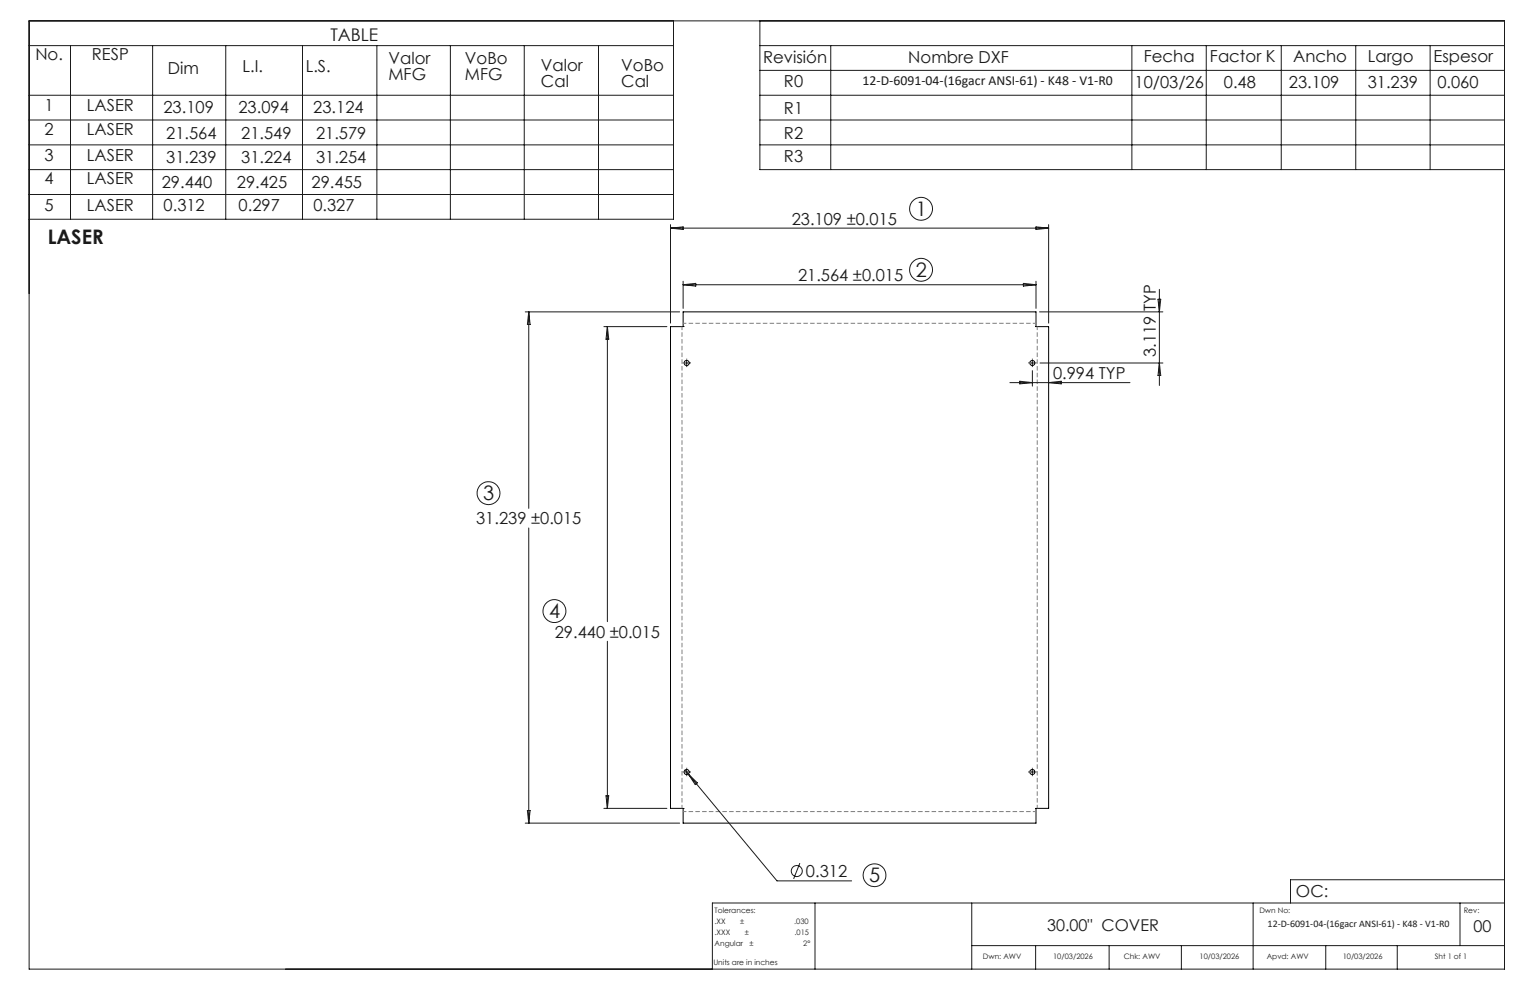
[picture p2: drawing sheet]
<svg xmlns="http://www.w3.org/2000/svg" width="432mm" height="279mm" viewBox="0 0 432 279" stroke-linecap="round" stroke-linejoin="round" font-family="sans-serif">
<g fill="none" stroke="#000" stroke-width=".28">
<path d="M192.8 92.1h.1M192.8 88h99.6l-.1 4.2h3.6v135.9h-3.6l.1 4.2h-99.6v-4.2h-3.6v-135.9h3.6zM192.8 228.2h.1M292.3 228.2h.1"/>
<circle cx="193.8" cy="102.4" r=".72"/>
<circle cx="291.4" cy="102.4" r=".71"/>
<circle cx="193.8" cy="217.9" r=".72"/>
<circle cx="291.4" cy="217.9" r=".71"/>
</g>
<g fill="none" stroke="#191924" stroke-width=".28">
<path d="M8.2 5.9h416.4v267.6h-416.4zM8.2 12.9h181.9M19.9 12.9v49M43.1 12.9v49M63.7 12.9v49M85.4 12.9v49M106.4 12.9v49M127.1 12.9v49M148 12.9v49M168.9 12.9v49M190.1 5.9v56h-181.9M214.5 12.9h210.1"/>
<path d="M214.5 5.9v42h210.1M214.5 19.9h210.1M234.5 12.9v35M319.4 12.9v35M340.4 12.9v35M361.6 12.9v35M382.6 12.9v35M403.6 12.9v35M8.2 26.9h181.9M8.2 33.9h181.9M214.5 26.9h210.1M214.5 33.9h210.1"/>
<path d="M8.2 40.9h181.9M8.2 47.9h181.9M8.2 54.9h181.9M214.5 40.9h210.1M189.2 63.4v27.8M189.2 64.4h106.7M189.2 64.4l3.6-.4v.8zM192.8 79.4v7.6M288.8 80l3.6 .4-3.6 .4zM292.4 64l3.5 .4-3.5 .4zM292.4 79.4v7.6M295.9 63.4v27.8"/>
<path d="M148.2 88h43.6M149.2 88v55.5M149.2 88l.4 3.6h-.8zM170.4 92.2h17.8M171.4 92.2v83.2M171.4 92.2l.4 3.5h-.8zM192.8 80.4h99.6M192.8 80.4l3.6-.4v.8zM293.4 88h34.8M326.8 84.5h.8l-.4 3.5zM327.2 81.7v27.1M193.3 102.4h.9"/>
<path d="M193.8 102v.9M285 108h33.9M287.8 107.6l3.6 .4-3.6 .3zM290.9 102.4h.9M291.4 102v.9M291.4 104.6v4.4M293.5 102.4h34.7M295.9 108l3.6-.4v.7zM327.2 102.4l.4 3.6h-.8zM149.2 149v83.3M171.4 181v47.1M193.3 217.3l.9 1.1"/>
<path d="M193.3 217.9h.9M193.8 217.4v.9M194.2 218.4l25.1 30.2h21M194.2 218.4l2.6 2.5-.6 .5zM290.9 217.9h.9M291.4 217.4v.9M148.2 232.3h43.6M148.8 228.7h.8l-.4 3.6zM170.4 228.1h17.8M171 224.6h.8l-.4 3.5zM225.7 243.6l-1.7 4.4M230 254.8v18.7"/>
<path d="M274.2 254.8v18.7M353.7 254.8v18.7M412 254.8v12.1M424.6 254.8h-223.6v18.7M424.6 248.3h-60.4v6.5M274.2 266.9h150.4M292.3 266.9v6.6M313 266.9v6.6M333.4 266.9v6.6M374.2 266.9v6.6M394.3 266.9v6.6"/>
<circle cx="259.9" cy="58.9" r="3.2"/>
<circle cx="259.9" cy="76.1" r="3.2"/>
<circle cx="137.9" cy="139.2" r="3.2"/>
<circle cx="156.5" cy="172.5" r="3.2"/>
<circle cx="224.9" cy="245.8" r="1.56"/>
<circle cx="246.8" cy="247" r="3.2"/>
</g>
<g fill="none" stroke="#191924" stroke-width=".28" stroke-dasharray="15.2 1.3 1.3 1.3" stroke-linecap="butt">
<path d="M192.9 102.4h-.3M193.8 101.5v-.3M193.8 103.3v.3M194.7 102.4h.3M290.5 102.4h-.3M291.4 101.5v-.3M291.4 103.3v.3M292.3 102.4h.2M192.9 217.9h-.3M193.8 217v-.3M193.8 218.8v.2M194.7 217.9h.3"/>
<path d="M290.5 217.9h-.3M291.4 217v-.3M291.4 218.8v.2M292.3 217.9h.2"/>
</g>
<path d="M292.4 91.2h-99.6M192.8 229h99.6" fill="none" stroke="#808080" stroke-width=".28" stroke-dasharray="1.3 .6" stroke-dashoffset=".4" stroke-linecap="butt"/>
<path d="M192.5 92.2v135.9M292.7 228.1v-135.9" fill="none" stroke="#808080" stroke-width=".28" stroke-dasharray="1.3 .6" stroke-dashoffset=".3" stroke-linecap="butt"/>
<g font-size="5.6" fill="#191924">
<text x="258.4" y="60.9">1</text>
<text x="13.5" y="69">LASER</text>
<text x="258.4" y="78.1">2</text>
<text x="136.3" y="141.1">3</text>
<text x="155" y="174.4">4</text>
<text x="245.3" y="249">5</text>
</g>
<text font-size="4.9" fill="#191924" x="93.3" y="11.4">TABLE</text>
<g font-size="4.7" fill="#191924">
<text x="10" y="17">No.</text>
<text x="26" y="17">RESP</text>
<text x="215.4" y="17.6">Revisión</text>
<text x="256.3" y="17.6">Nombre DXF</text>
<text x="322.8" y="17.5">Fecha</text>
<text x="341.5" y="17.5">Factor K</text>
<text x="365" y="17.5">Ancho</text>
<text x="386" y="17.5">Largo</text>
<text x="404.6" y="17.5">Espesor</text>
<text x="47.4" y="20.9">Dim</text>
<text x="68.4" y="20.4">L.I.</text>
<text x="86.3" y="20.4">L.S.</text>
<text x="109.6" y="18.1">Valor</text>
<text x="109.6" y="22.6">MFG</text>
<text x="131.2" y="18.1">VoBo</text>
<text x="131.2" y="22.6">MFG</text>
<text x="152.7" y="20">Valor</text>
<text x="175.3" y="20">VoBo</text>
<text x="152.7" y="24.5">Cal</text>
<text x="175.3" y="24.5">Cal</text>
<text x="221.3" y="24.6">R0</text>
<text x="320.2" y="24.7">10/03/26</text>
<text x="345.4" y="24.7">0.48</text>
<text x="363.8" y="24.7">23.109</text>
<text x="386" y="24.7">31.239</text>
<text x="405.7" y="24.7">0.060</text>
<text x="12.6" y="31.3">1</text>
<text x="24.5" y="31.3">LASER</text>
<text x="46.1" y="32">23.109</text>
<text x="67.3" y="32">23.094</text>
<text x="88.4" y="32">23.124</text>
<text x="221.3" y="32.1">R1</text>
<text x="12.6" y="38">2</text>
<text x="24.5" y="38">LASER</text>
<text x="46.9" y="39.2">21.564</text>
<text x="68.1" y="39.2">21.549</text>
<text x="89.2" y="39.2">21.579</text>
<text x="221.3" y="39.1">R2</text>
<text x="12.6" y="45.4">3</text>
<text x="24.5" y="45.4">LASER</text>
<text x="46.9" y="46.1">31.239</text>
<text x="68.1" y="46.1">31.224</text>
<text x="89.2" y="46.1">31.254</text>
<text x="221.3" y="45.8">R3</text>
<text x="12.6" y="51.9">4</text>
<text x="24.5" y="51.9">LASER</text>
<text x="45.7" y="53.2">29.440</text>
<text x="66.8" y="53.2">29.425</text>
<text x="88" y="53.2">29.455</text>
<text x="12.6" y="59.5">5</text>
<text x="24.5" y="59.5">LASER</text>
<text x="46.2" y="59.6">0.312</text>
<text x="67.3" y="59.6">0.297</text>
<text x="88.5" y="59.6">0.327</text>
<text x="223.5" y="63.4">23.109 ±0.015</text>
<text x="225.2" y="79.3">21.564 ±0.015</text>
<text x="326.2" y="100.7" transform="rotate(-90 326.2 100.7)">3.119 TYP</text>
<text x="297.2" y="106.9">0.994 TYP</text>
<text x="134.4" y="148">31.239 ±0.015</text>
<text x="156.6" y="180">29.440 ±0.015</text>
<text x="227.5" y="247.5">0.312</text>
<text x="365.8" y="253.1">OC:</text>
</g>
<g font-size="4.6" fill="#191924">
<text x="295.5" y="262.7">30.00&quot; COVER</text>
<text x="415.9" y="263">00</text>
</g>
<text font-size="3.9" fill="#191924" x="243.5" y="24">12-D-6091-04-(16gacr ANSI-61) - K48 - V1-R0</text>
<text font-size="2.8" fill="#191924" x="357.8" y="261.5">12-D-6091-04-(16gacr ANSI-61) - K48 - V1-R0</text>
<g font-size="2.1" fill="#191924">
<text x="201.7" y="257.6">Tolerances:</text>
<text x="355.4" y="257.8">Dwn No:</text>
<text x="413.1" y="257.8">Rev:</text>
<text x="201.7" y="260.7">.XX</text>
<text x="201.7" y="263.9">.XXX</text>
<text x="208.9" y="260.7">±</text>
<text x="210.2" y="263.9">±</text>
<text x="224.1" y="260.7">.030</text>
<text x="224.3" y="263.9">.015</text>
<text x="201.7" y="267">Angular</text>
<text x="211.5" y="267">±</text>
<text x="226.7" y="267">2°</text>
<text x="201.3" y="272.3">Units are in inches</text>
<text x="277.4" y="270.7">Dwn: AWV</text>
<text x="297.2" y="270.7">10/03/2026</text>
<text x="317.2" y="270.7">Chk: AWV</text>
<text x="338.6" y="270.7">10/03/2026</text>
<text x="357.5" y="270.7">Apvd: AWV</text>
<text x="378.9" y="270.7">10/03/2026</text>
<text x="404.9" y="270.7">Sht 1 of 1</text>
</g>
</svg>
